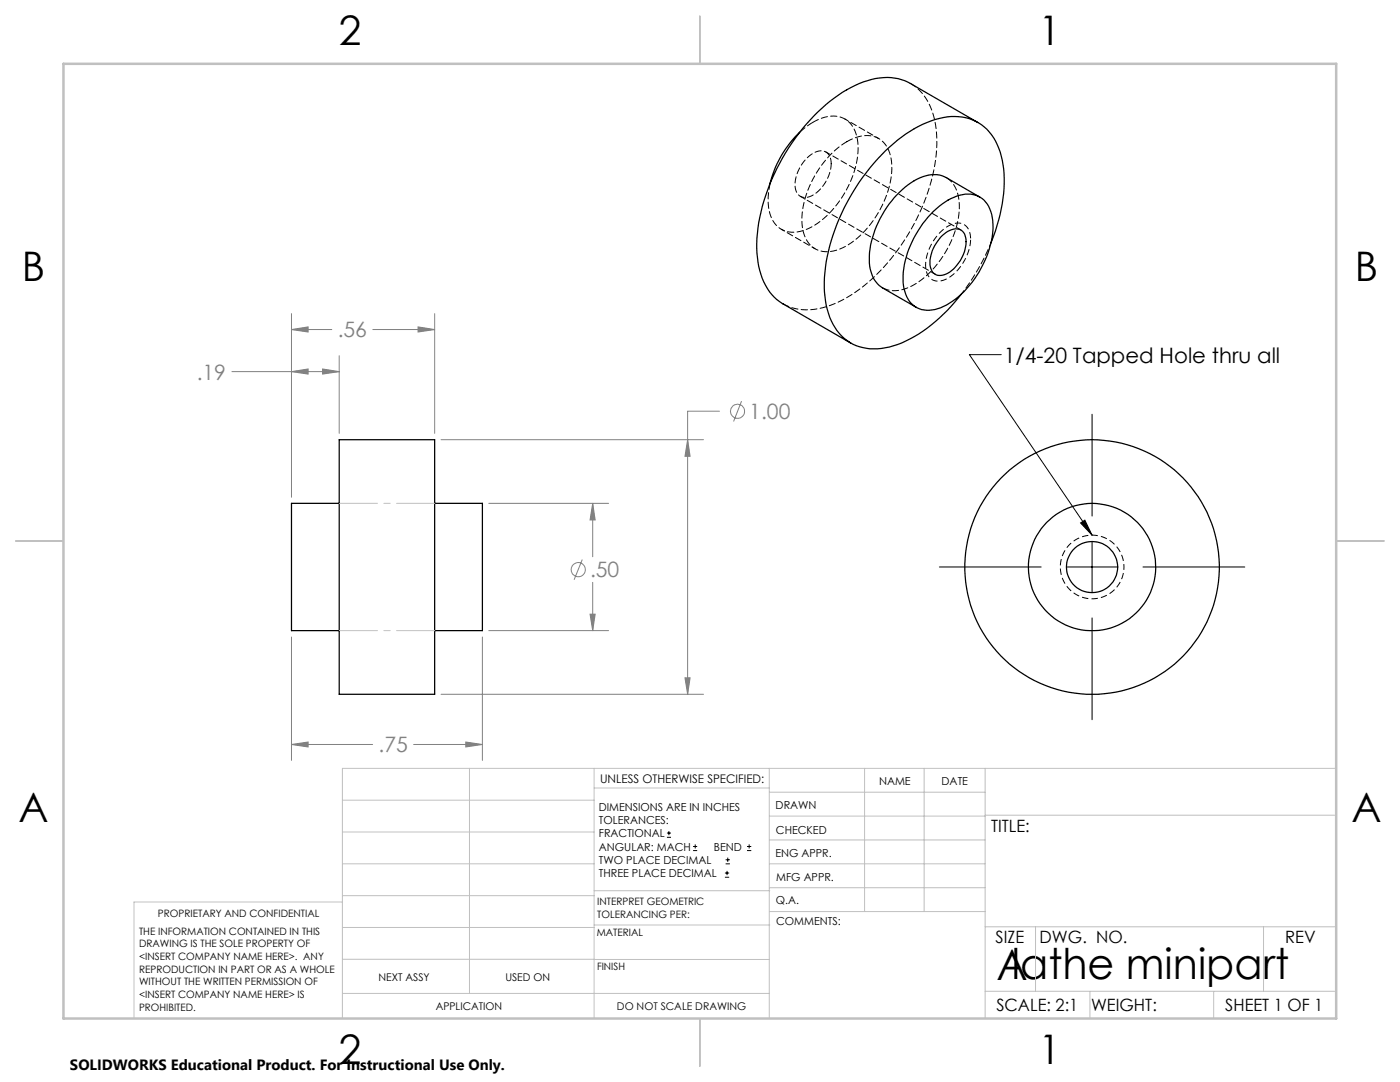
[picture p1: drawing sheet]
<svg xmlns="http://www.w3.org/2000/svg" width="279mm" height="216mm" viewBox="0 0 279 216" stroke-linecap="round" stroke-linejoin="round" font-family="sans-serif">
<g fill="none" stroke="#000" stroke-width=".25">
<path d="M159.6 26.4a21.3 21.3 0 0 0-5.9 10.3M195.2 24.4l-13.5-7.7a10.8 10.8 0 0 0-9.4-.4 31.6 31.6 0 0 0-14.3 12.2 38.1 38.1 0 0 0-7 21 14.3 14.3 0 0 0 3.5 9.8l1.6 1.3 13.7 7.8M195.5 39.3l-6.7-3.9a6.4 6.4 0 0 0-6.3 .7 19.9 19.9 0 0 0-9 15.7 6.2 6.2 0 0 0 2.6 5.6l6.7 3.9M186.3 42.2a10.3 10.3 0 0 1 7.4-3.5 4.8 4.8 0 0 1 4.2 4.1 16.2 16.2 0 0 1-2.5 11.5 15.7 15.7 0 0 1-8.9 7.5 4.9 4.9 0 0 1-6.1-4.2 17.1 17.1 0 0 1 3.3-12.3l1.5-1.9zM187.7 47.3a4.2 4.2 0 0 1 3.6-1.6 2.46 2.46 0 0 1 1.5 3 7.8 7.8 0 0 1-4.3 6.1 2.11 2.11 0 0 1-2.9-2.4 7.7 7.7 0 0 1 2.1-5.1zM197.8 48.4a29.9 29.9 0 0 0 2.2-16.4 10.2 10.2 0 0 0-6.6-8.3 13.1 13.1 0 0 0-10.1 1.5 36.7 36.7 0 0 0-14.2 15.2 35 35 0 0 0-4.6 17.8 12.3 12.3 0 0 0 5.1 10.1 10.3 10.3 0 0 0 8.7 .7 28.6 28.6 0 0 0 13.5-10.3M67.7 87.7h19v50.8h-19zM67.7 100.4h-9.5v25.4h9.5M86.7 100.4h9.6v25.4h-9.6"/>
<circle cx="217.9" cy="113.1" r="25.4"/>
<circle cx="218" cy="113.1" r="12.7"/>
<circle cx="218" cy="113.2" r="5.1"/>
</g>
<path d="M162.3 24.4l-2.7 2M176.1 57.4a6.1 6.1 0 0 0 6.1-.4 19.6 19.6 0 0 0 9.2-16.3 6 6 0 0 0-2.6-5.3" fill="none" stroke="#000" stroke-width=".2" stroke-dasharray="1.3 .6" stroke-dashoffset="-.1"/>
<path d="M191.9 58.7a43.6 43.6 0 0 0 5.9-10.3" fill="none" stroke="#000" stroke-width=".2" stroke-dasharray="1.3 .6" stroke-dashoffset=".4"/>
<path d="M169 28.3a19.6 19.6 0 0 0-8.9 16.4 5.5 5.5 0 0 0 3.6 5.4 8.2 8.2 0 0 0 6.8-2.1 19.9 19.9 0 0 0 7.5-15.1 5.7 5.7 0 0 0-3.5-5.6 7 7 0 0 0-5.5 1M156.3 60.6a11.4 11.4 0 0 0 10.2 0 33.6 33.6 0 0 0 14.8-13.9 35.2 35.2 0 0 0 5.5-20.8 11.6 11.6 0 0 0-5.1-9.3" fill="none" stroke="#000" stroke-width=".2" stroke-dasharray="1.3 .6"/>
<path d="M153.7 36.7a9.2 9.2 0 0 0 1.2 8.2 5.1 5.1 0 0 0 5.9 .9 18.4 18.4 0 0 0 9.4-10.9 12 12 0 0 0 .2-9.3 4.8 4.8 0 0 0-6.4-2l-1.7 .8M165.9 32.7a2.2 2.2 0 0 0-1.1-2.4 2.2 2.2 0 0 0-2.5 .3 7.4 7.4 0 0 0-3.5 7.4 2.12 2.12 0 0 0 3.5 .9 8 8 0 0 0 3.6-6.2" fill="none" stroke="#000" stroke-width=".2" stroke-dasharray="1.3 .6" stroke-dashoffset=".1"/>
<path d="M159.7 39.2l27 15.5M191.8 45.9l-27-15.6" fill="none" stroke="#000" stroke-width=".2" stroke-dasharray="1.3 .6" stroke-dashoffset=".3"/>
<path d="M175.4 27.6l-6.8-3.8M155.9 45.7l6.8 3.9" fill="none" stroke="#000" stroke-width=".2" stroke-dasharray="1.3 .6" stroke-dashoffset=".6"/>
<g fill="none" stroke="#808080" stroke-width=".2">
<path d="M46.3 74.2h21.4M58.2 65.8l3.3-.6v1.1zM58.2 74.2l3.3-.6v1zM58.2 62.6v36.6M58.2 65.8h8M64.4 73.6l3.3 .6-3.3 .4zM67.7 71v15.5M74.4 65.8h12.3M83.4 65.2l3.3 .6-3.3 .5zM86.7 62.6v23.9M88 87.7h52.4M137.2 87.7l.5 3.4h-1z"/>
<path d="M143.6 82.1h-6.4v56.4M148 80l-1.6 4.1M97.5 100.4h24M116.2 111.7l-1.6 4M118.3 100.4l.5 3.4h-1zM118.3 100.4v10.7M118.3 116.2v9.6M58.2 127.1v24.6M88 138.5h52.4M96.3 127.1v24.6M97.5 125.8h24M117.8 122.6h1l-.5 3.2z"/>
<path d="M136.7 135.3h1l-.5 3.2zM58.2 148.6l3.3-.5v.9zM58.2 148.6h16.2M82.5 148.6h13.8M93 148.1l3.3 .5-3.3 .4z"/>
<circle cx="147.2" cy="82.1" r="1.4"/>
<circle cx="115.4" cy="113.7" r="1.4"/>
</g>
<g fill="none" stroke="#000" stroke-width=".2">
<path d="M199.8 70.8h-6.3l24.4 36M217.9 82.7v20.3M187.5 113.1h20.3M212.9 113.1h10.1M215.7 104.4l.8-.6 1.4 3zM217.9 108.1v10.1M228.1 113.1h20.3M217.9 123.3v20.3M133.1 167.1h.8M133.1 166.2h.8M133.5 165.8v.9M138.3 169.7h.8"/>
<path d="M138.3 168.9h.8M138.7 168.5v.8M144.7 175h.8M144.7 174.2h.8M144.8 172.4h.9M144.8 171.6h.9M145.1 173.8v.8M145.2 171.1v.9M149.1 169.7h.8M149.1 168.9h.8M149.5 168.5v.8"/>
</g>
<path d="M224.3 113.1a6.4 6.4 0 0 1-9.4 5.6 6.4 6.4 0 0 1-.3-10.9 6.4 6.4 0 0 1 9.7 5v.3" fill="none" stroke="#000" stroke-width=".2" stroke-dasharray="1.3 .6" stroke-dashoffset=".7" stroke-linecap="butt"/>
<path d="M193.7 47.7a9.5 9.5 0 0 1-5.6 8.3 2.54 2.54 0 0 1-3.4-2.7 9.5 9.5 0 0 1 5.5-8.6 2.57 2.57 0 0 1 3.5 2.7v.3" fill="none" stroke="#000" stroke-width=".2" stroke-dasharray="1.3 .6" stroke-dashoffset="-.1" stroke-linecap="butt"/>
<path d="M67.7 100.4h19.1M67.7 125.8h19.1" fill="none" stroke="#c0c0c0" stroke-width=".2" stroke-dasharray="15.2 1.3 1.3 1.3" stroke-dashoffset="7.6"/>
<g fill="none" stroke="#c0c0c0" stroke-width=".2">
<path d="M68.3 159.7h50.3M93.7 153.3v44.9M118.6 153.3v49.9M118.6 157.2h34.9M153.5 153.3v49.9M153.5 158.1h43.1M172.5 153.3v28.6M184.4 153.3v28.6M196.6 153.3v49.9M266.7 153.3h-198.4v49.9M68.3 178.7h50.3M68.3 172.4h50.3"/>
<path d="M68.3 166h50.3M68.3 180h-41.6v23.2M118.6 177.7h35M153.5 167.6h43.1M153.5 162.8h43.1M153.5 172.4h43.1M153.5 177.1h43.1M196.6 162.7h70.1M68.3 198.2h85.2M68.3 191.4l85.2 .1M68.3 185.1h50.3M118.6 184.6h35"/>
<path d="M153.6 181.9h43M196.6 197.8h70.1M196.6 184.9h70.1M206.7 184.9v12.9M217.5 197.8v5.4M242.2 197.8v5.4M252.2 184.9v12.9"/>
</g>
<path d="M139.7 3.2v9.5M3.1 107.9h9.6M266.7 107.9h9.5M139.7 203.2v9.6" fill="none" stroke="#c0c0c0" stroke-width=".25"/>
<path d="M12.7 12.7h254v190.5h-254z" fill="none" stroke="#c0c0c0" stroke-width=".5"/>
<path d="M58.2 65.8l3.3-.6v1.1zM83.4 65.2l3.3 .6-3.3 .5zM58.2 74.2l3.3-.6v1zM64.4 73.6l3.3 .6-3.3 .4zM58.2 148.6l3.3-.5v.9zM93 148.1l3.3 .5-3.3 .4zM118.3 100.4l.5 3.4h-1zM117.8 122.6h1l-.5 3.2zM137.2 87.7l.5 3.4h-1zM136.7 135.3h1l-.5 3.2z" fill="#808080"/>
<path d="M215.7 104.4l.8-.6 1.4 3z" fill="#000"/>
<text font-size="8.5" x="198.9" y="195.5">Alathe minipart</text>
<g font-size="8.1">
<text x="67.6" y="8.9">2</text>
<text x="207.3" y="8.9">1</text>
<text x="4.4" y="56.2">B</text>
<text x="270.4" y="56.2">B</text>
<text x="3.7" y="164.1">A</text>
<text x="269.7" y="164.1">A</text>
<text x="67.6" y="212.4">2</text>
<text x="207.3" y="212.4">1</text>
</g>
<g font-size="4.2" fill="#808080">
<text x="67.4" y="67.3">.56</text>
<text x="39.3" y="75.7">.19</text>
<text x="149.5" y="83.6">1.00</text>
<text x="117.8" y="115.2">.50</text>
<text x="75.5" y="150.1">.75</text>
</g>
<text font-size="4.2" x="200.3" y="72.4">1/4-20 Tapped Hole thru all</text>
<g font-size="3.4">
<text x="197.8" y="166">TITLE:</text>
<text x="198.7" y="188.1">SIZE</text>
<text x="207.5" y="188.1">DWG. NO.</text>
<text x="256.5" y="188.2">REV</text>
<text x="198.8" y="201.7">SCALE: 2:1</text>
<text x="217.7" y="201.8">WEIGHT:</text>
<text x="244.5" y="201.7">SHEET 1 OF 1</text>
</g>
<text font-size="3" x="14" y="213.5">SOLIDWORKS Educational Product. For Instructional Use Only.</text>
<text font-size="2.4" x="119.8" y="156.2">UNLESS OTHERWISE SPECIFIED:</text>
<g font-size="2.2">
<text x="119.5" y="161.8">DIMENSIONS ARE IN INCHES</text>
<text x="154.8" y="161.4">DRAWN</text>
<text x="175.4" y="156.6">NAME</text>
<text x="187.9" y="156.7">DATE</text>
<text x="119.5" y="164.4">TOLERANCES:</text>
<text x="119.5" y="167.1">FRACTIONAL</text>
<text x="154.9" y="166.3">CHECKED</text>
<text x="119.5" y="169.7">ANGULAR: MACH</text>
<text x="119.5" y="172.4">TWO PLACE DECIMAL</text>
<text x="142.5" y="169.7">BEND</text>
<text x="154.8" y="171">ENG APPR.</text>
<text x="119.5" y="175">THREE PLACE DECIMAL</text>
<text x="154.9" y="175.7">MFG APPR.</text>
<text x="154.9" y="180.4">Q.A.</text>
<text x="154.9" y="184.6">COMMENTS:</text>
</g>
<g font-size="2.1">
<text x="75.5" y="195.7">NEXT ASSY</text>
<text x="100.9" y="195.7">USED ON</text>
<text x="86.9" y="201.5">APPLICATION</text>
<text x="123.1" y="201.6">DO NOT SCALE DRAWING</text>
</g>
<g font-size="2">
<text x="31.5" y="182.9">PROPRIETARY AND CONFIDENTIAL</text>
<text x="119.2" y="180.6">INTERPRET GEOMETRIC</text>
<text x="119.2" y="183.1">TOLERANCING PER:</text>
<text x="27.8" y="186.5">THE INFORMATION CONTAINED IN THIS</text>
<text x="27.8" y="189">DRAWING IS THE SOLE PROPERTY OF</text>
<text x="27.8" y="191.6">&lt;INSERT COMPANY NAME HERE&gt;. ANY</text>
<text x="119.1" y="186.7">MATERIAL</text>
<text x="27.8" y="194.1">REPRODUCTION IN PART OR AS A WHOLE</text>
<text x="27.8" y="196.6">WITHOUT THE WRITTEN PERMISSION OF</text>
<text x="119.1" y="193.5">FINISH</text>
<text x="27.8" y="199.1">&lt;INSERT COMPANY NAME HERE&gt; IS</text>
<text x="27.8" y="201.7">PROHIBITED.</text>
</g>
</svg>
